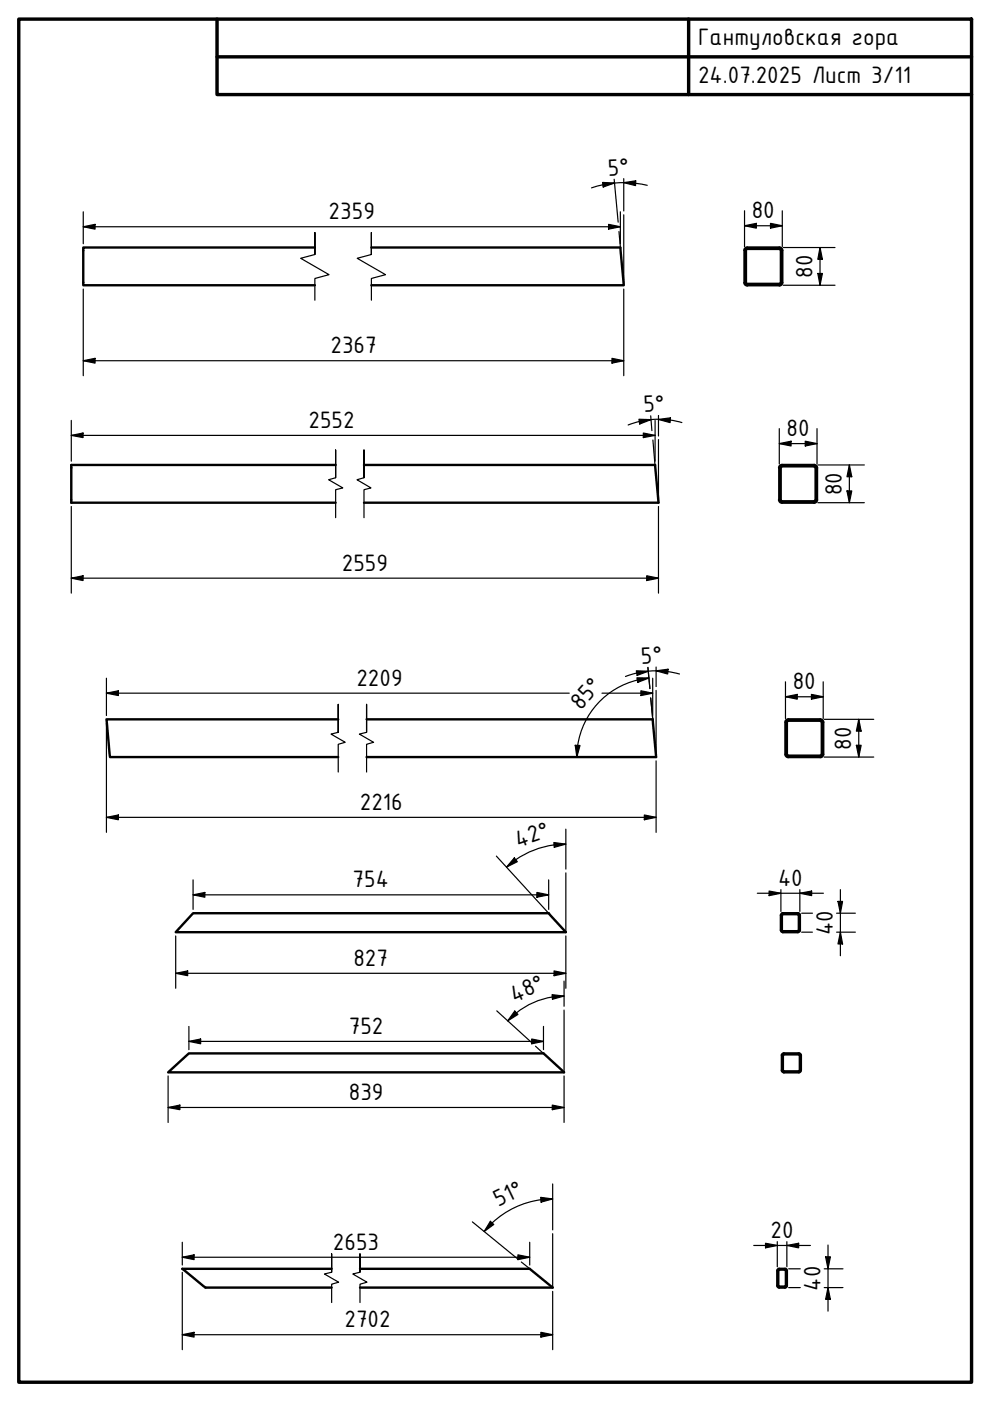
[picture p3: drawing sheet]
<svg xmlns="http://www.w3.org/2000/svg" width="210mm" height="297mm" viewBox="0 0 210 297" stroke-linecap="round" stroke-linejoin="round" font-family="sans-serif">
<!-- layer: Break Line (ISO) -->
<path d="M66.8 54v-4.7v4.7l-3 .8 6 3.4-3 .8v4.7M78.7 54v-4.7v4.7l-3 .8 6 3.4-3 .8v4.7M71.2 101.3v-5.9v5.9l-1.5 .4 3 1.7-1.5 .4v6M77.2 101.3v-5.9v5.9l-1.5 .4 3 1.7-1.5 .4v6M71.7 155.3v-6v6l-1.5 .3 3 1.8-1.5 .4v5.9M77.7 155.3v-6v6l-1.5 .3 3 1.8-1.5 .4v5.9M70.3 269.7v-3.9v3.9l-1.5 .4 3 1.8-1.5 .4v3.9M76.3 269.7v-3.9v3.9l-1.5 .4 3 1.8-1.5 .4v3.9" fill="none" stroke="#000" stroke-width=".25"/>
<!-- layer: Visible (ISO) -->
<g fill="none" stroke="#000" stroke-width=".51">
<path d="M66.8 52.5h-49.1v8h49.1M78.7 52.5h52.8l.7 8h-53.5M157.8 53.1a.61 .61 0 0 1 .7-.6h6.7a.61 .61 0 0 1 .7 .6v6.8a.61 .61 0 0 1-.7 .6M157.8 59.9a.61 .61 0 0 0 .6 .6M157.9 53.1v6.8M158.1 53.1l.3-.3h7l.2 .3v6.8l-.4 .3M158.1 59.9l.3 .3M158.2 53.1v6.8M158.5 60.2h6.8M158.5 60.5h6.8M71.2 98.6h-56.1v8h56.1M77.2 98.6h61.7l.7 8h-62.4"/>
<path d="M165.2 99.2a.61 .61 0 0 1 .6-.6h6.8a.61 .61 0 0 1 .6 .6v6.8M165.2 99.2v6.8M165.5 99.2l.3-.3h7l.1 .3v6.8M165.5 99.2v6.8M165.2 106a.61 .61 0 0 0 .6 .6h6.8a.61 .61 0 0 0 .6-.6M165.5 106l.3 .3h6.8l.3-.3M71.7 152.5h-49.1l.7 8h48.4M77.7 152.5h60.7l.7 8h-61.4M166.8 152.6l.3-.1h6.8l.4 .1 .2 .4v7l-.2 .4-.2 .1h-7.1l-.3-.2-.2-.3v-7zM166.9 152.9l.2-.1h6.8l.3 .1v7l-.1 .3h-7.1l-.2-.2zM40.9 193.6h75.4l3.7 4h-82.7zM165.7 193.7l.2-.1 3.5 .1 .2 .2-.1 3.5-.3 .2h-3.2l-.3-.1-.1-.3v-3.2z"/>
<path d="M165.8 193.9l3.4-.1 .2 .2v3.3l-.2 .1h-3.3l-.1-.1zM35.6 227.4l4.4-4.1h75.2l4.4 4.1zM165.8 223.5l.3-.2 3.5 .1 .2 .3-.1 3.5-.3 .2h-3.2l-.3-.2zM166 223.7l.1-.2h3.4l.1 .2v3.3l-.1 .1h-3.4l-.1-.1zM70.3 269h-31.6l4.9 4h26.7M76.3 269h36l4.9 4h-40.9M164.9 269.1l.2-.1h1.5l.2 .2v3.4l-.3 .4h-1.4l-.3-.2v-3.4zM165.1 269.2h1.4l.1 .1v3.4l-.1 .1h-1.4l-.1-.1v-3.4z"/>
</g>
<!-- layer: Border (ISO) -->
<path d="M4 4h202v289.1h-202zM46 4v16.1h160M46 12.1h160M146 4v16.1" fill="none" stroke="#000" stroke-width=".72"/>
<!-- layer: Sketch Geometry (ISO) -->
<path d="M132.2 45.5v15M139.6 93.2v13.4M139.1 146.4v14.1M120 185.1v12.5M119.6 214.2v13.2M117.2 261.6v11.4" fill="none" stroke="#000" stroke-width=".25"/>
<!-- layer: Dimension (ISO) -->
<g fill="none" stroke="#000" stroke-width=".25">
<path d="M127.8 38.7l2.5 .1-2.4 .9zM127.8 39.2l2.5-.4 2-.1 2.4 .1 2.5 .5M127.8 39.2l-2.4 .6M130.2 38l.9 9.1M132.2 38.7l2.6-.4-.1 1.1zM132.2 37.9v6.8M17.7 48.1l2.5-.5v1zM17.7 44.9v6.8M17.7 48.1h113.8M129 47.6l2.5 .5-2.5 .5zM131.2 49.1l.3 3.2M131.5 44.9v6.8"/>
<path d="M157.9 47.9l2.5-.5v1zM157.9 47.9h8M157.9 44.7v7.6M163.4 47.4l2.5 .5-2.5 .5zM165.9 44.7v7.6M166.1 52.5h10.9M173.4 58h1l-.5 2.5zM173.9 52.5l.5 2.5h-1zM173.9 52.5v8M17.7 76.5l2.5-.5v1zM17.7 76.5h114.5M17.7 61.3v18.4"/>
<path d="M129.8 76l2.4 .5-2.4 .5zM132.2 61.3v18.4M166.1 60.5h10.9M15.1 92.3l2.5-.5v1zM15.1 89.1v8.7M15.1 92.3h123.8M135.5 88.9l2.5 .1-2.4 .9zM135.6 89.4l-2.4 .7M136.4 91.8l2.5 .5-2.5 .5zM138 88.2l.2 3.1M138 89l-2.4 .4M138.4 93.3l.5 5.1"/>
<path d="M138.9 89.1v8.7M139.6 88.9l2.6-.3-.1 1zM139.6 88.1v4.3M139.6 88.9l2.5 .2M139.6 88.9l-1.6 .1M142.1 89.1l2.5 .5M165.2 94.1l2.5-.6v1.1zM165.2 94.1h8M165.2 90.9v7.5M170.7 93.5l2.5 .6-2.5 .5zM173.2 90.9v7.5M173.4 98.6h9.9"/>
<path d="M180.1 98.6l.5 2.5h-1zM180.1 98.6v8M15.1 107.4v18.4M139.6 107.4v18.4M173.4 106.6h9.9M179.6 104.1h1l-.5 2.5zM15.1 122.6l2.5-.5v1zM15.1 122.6h124.5M137.1 122.1l2.5 .5-2.5 .5zM22.6 147l2.5-.5v1zM22.6 143.8v7.9M22.6 153.3v23.2"/>
<path d="M22.6 147h98.1M122 158l1 .1-.7 2.4zM122.5 158l-.2 2.5M127.6 147h10.8M134.9 142.2l2.6 .1-2.4 .9zM135 143.7h2.6l-2.4 1zM135.1 144.2a16.8 16.8 0 0 0-12.6 13.8M135.9 146.5l2.5 .5-2.5 .5zM137.4 141.5l.4 4.5M137.6 143.7l-2.5 .5M138 148l.4 4.3M138.4 143.8v7.9"/>
<path d="M139.1 142.2l2.5-.3v1zM139.1 142.2l2.5 .2 2.5 .5M139.1 141.4v4.2M139.1 142.2l-1.6 .1-2.5 .4-2.4 .7M166.5 147.7l2.5-.5v1zM166.5 147.7h8M166.5 144.6v7.7M172 147.2l2.5 .5-2.5 .5zM174.5 144.6v7.7M174.8 152.5h10.5M181.6 158h1l-.5 2.5zM182.1 152.5l.5 2.5h-1z"/>
<path d="M182.1 152.5v8M22.6 173.3l2.5-.5v1zM22.6 173.3h116.5M117.4 178.6l2.6 .4-2.5 .6zM120 179a18.6 18.6 0 0 0-10.7 3.3M120 175.8v8.5M136.6 172.8l2.5 .5-2.5 .5zM139.1 161.3v15.2M174.8 160.5h10.5M37.3 198.4v11.1M40.9 189.7l2.5-.5v1zM40.9 189.7h75.4"/>
<path d="M40.9 186.5v6.3M105.2 181.5l11 11.9M109.1 181.9l.6 .8-2.3 1.1zM109.3 182.3l-1.9 1.5M113.8 189.2l2.5 .5-2.5 .5zM116.3 186.5v6.3M120 198.4v11.1M160.6 189.4h14M163.1 188.9l2.5 .5-2.5 .5zM165.6 188.6v4.6M169.6 189.4l2.5-.5v1zM169.6 188.6v4.6"/>
<path d="M170 193.6h2.3M170 197.6h2.3M177.4 193.6h4M177.4 197.6h4M177.7 191.1h.9l-.4 2.5zM178.2 197.6l.4 2.5h-.9zM178.2 188.6v14M37.3 206.4l2.5-.5v1zM37.3 206.4h82.7M40 217.6v4.9M105.3 214.3l7.5 6.8M109.1 214.4l.7 .7-2.1 1.3z"/>
<path d="M109.5 214.7l-1.8 1.7M115.2 217.6v4.9M117.1 210.9l2.5 .3-2.5 .7zM117.1 211.4a16.2 16.2 0 0 0-7.6 3.3M117.5 205.9l2.5 .5-2.5 .5zM119.6 211.2l-2.5 .2M119.6 208v5.3M35.6 234.8l2.5-.5v1zM35.6 234.8h84M35.6 228.1v9.9M40 220.8l2.5-.5v1zM40 220.8h75.2"/>
<path d="M112.7 220.3l2.5 .5-2.5 .5zM113.5 221.8l1.6 1.4M117.1 234.3l2.5 .5-2.5 .5zM119.6 228.1v9.9M100.2 259.1l9.7 7.9M104 258.9l.7 .7-2 1.5zM114.6 253.9l2.6 .3-2.5 .7zM117.2 254.2a18.8 18.8 0 0 0-14.5 6.9M117.2 251v9.8M38.7 266.6l2.4-.5v1zM38.7 263.4v4.8M38.7 269.8v16.4"/>
<path d="M38.7 266.6h73.6M109.8 266.1l2.5 .5-2.5 .5zM110.5 267.6l1.7 1.3M112.3 263.4v4.8M117.2 273.8v12.4M159.8 264.1h12M162.3 263.6l2.5 .5-2.5 .5zM164.8 263.3v5.3M166.8 264.1l2.5-.5v1zM166.8 263.3v5.3M167.2 273h2.5M167.2 269h2.5"/>
<path d="M174.8 273h3.9M174.8 269h3.9M175 266.5h1.1l-.5 2.5zM175.6 273l.5 2.5h-1.1zM175.6 264v14M38.7 283l2.4-.5v1zM38.7 283h78.5M114.7 282.5l2.5 .5-2.5 .5z"/>
</g>
<g fill="#000">
<path d="M127.8 38.7l2.5 .1-2.4 .9zM132.2 38.7l2.6-.4-.1 1.1zM17.7 48.1l2.5-.5v1zM129 47.6l2.5 .5-2.5 .5zM157.9 47.9l2.5-.5v1zM163.4 47.4l2.5 .5-2.5 .5zM173.4 58h1l-.5 2.5zM173.9 52.5l.5 2.5h-1zM17.7 76.5l2.5-.5v1zM129.8 76l2.4 .5-2.4 .5zM15.1 92.3l2.5-.5v1zM135.5 88.9l2.5 .1-2.4 .9z"/>
<path d="M136.4 91.8l2.5 .5-2.5 .5zM139.6 88.9l2.6-.3-.1 1zM165.2 94.1l2.5-.6v1.1zM170.7 93.5l2.5 .6-2.5 .5zM179.6 104.1h1l-.5 2.5zM180.1 98.6l.5 2.5h-1zM15.1 122.6l2.5-.5v1zM137.1 122.1l2.5 .5-2.5 .5zM22.6 147l2.5-.5v1zM122 158l1 .1-.7 2.4zM134.9 142.2l2.6 .1-2.4 .9zM135 143.7h2.6l-2.4 1z"/>
<path d="M135.9 146.5l2.5 .5-2.5 .5zM139.1 142.2l2.5-.3v1zM166.5 147.7l2.5-.5v1zM172 147.2l2.5 .5-2.5 .5zM181.6 158h1l-.5 2.5zM182.1 152.5l.5 2.5h-1zM22.6 173.3l2.5-.5v1zM117.4 178.6l2.6 .4-2.5 .6zM136.6 172.8l2.5 .5-2.5 .5zM40.9 189.7l2.5-.5v1zM109.1 181.9l.6 .8-2.3 1.1zM113.8 189.2l2.5 .5-2.5 .5z"/>
<path d="M163.1 188.9l2.5 .5-2.5 .5zM169.6 189.4l2.5-.5v1zM177.7 191.1h.9l-.4 2.5zM37.3 206.4l2.5-.5v1zM109.1 214.4l.7 .7-2.1 1.3zM117.1 210.9l2.5 .3-2.5 .7zM117.5 205.9l2.5 .5-2.5 .5zM178.2 197.6l.4 2.5h-.9zM35.6 234.8l2.5-.5v1zM40 220.8l2.5-.5v1zM112.7 220.3l2.5 .5-2.5 .5zM117.1 234.3l2.5 .5-2.5 .5z"/>
<path d="M104 258.9l.7 .7-2 1.5zM114.6 253.9l2.6 .3-2.5 .7zM38.7 266.6l2.4-.5v1zM109.8 266.1l2.5 .5-2.5 .5zM162.3 263.6l2.5 .5-2.5 .5zM166.8 264.1l2.5-.5v1zM175 266.5h1.1l-.5 2.5zM175.6 273l.5 2.5h-1.1zM38.7 283l2.4-.5v1zM114.7 282.5l2.5 .5-2.5 .5z"/>
</g>
<g font-size="5.4">
<text x="148" y="9.6">Гантуловская гора</text>
<text x="148" y="17.6">24.07.2025 Лист 3/11</text>
<text x="128.9" y="37.2" transform="rotate(-3 128.9 37.2)">5°</text>
<text x="69.7" y="46.5">2359</text>
<text x="159.4" y="46.3">80</text>
<text x="172.3" y="59" transform="rotate(-90 172.3 59)">80</text>
<text x="70.1" y="74.9">2367</text>
<text x="136.5" y="87.4" transform="rotate(-3 136.5 87.4)">5°</text>
<text x="65.4" y="90.7">2552</text>
<text x="166.8" y="92.4">80</text>
<text x="178.5" y="105" transform="rotate(-90 178.5 105)">80</text>
<text x="72.5" y="121">2559</text>
<text x="135.9" y="140.7" transform="rotate(-3 135.9 140.7)">5°</text>
<text x="75.6" y="145.4">2209</text>
<text x="168.1" y="146.1">80</text>
<text x="123.1" y="150.7" transform="rotate(-48 123.1 150.7)">85°</text>
<text x="180.5" y="159" transform="rotate(-90 180.5 159)">80</text>
<text x="76.3" y="171.7">2216</text>
<text x="109.9" y="179.7" transform="rotate(-19 109.9 179.7)">42°</text>
<text x="74.8" y="188.1">754</text>
<text x="165" y="187.8">40</text>
<text x="176.6" y="198.2" transform="rotate(-90 176.6 198.2)">40</text>
<text x="74.9" y="204.8">827</text>
<text x="109.1" y="212.6" transform="rotate(-24 109.1 212.6)">48°</text>
<text x="74" y="219.2">752</text>
<text x="74" y="233.2">839</text>
<text x="105.6" y="255.9" transform="rotate(-25 105.6 255.9)">51°</text>
<text x="163.4" y="262.5">20</text>
<text x="70.6" y="265">2653</text>
<text x="173.9" y="273.6" transform="rotate(-90 173.9 273.6)">40</text>
<text x="73" y="281.4">2702</text>
</g>
</svg>
